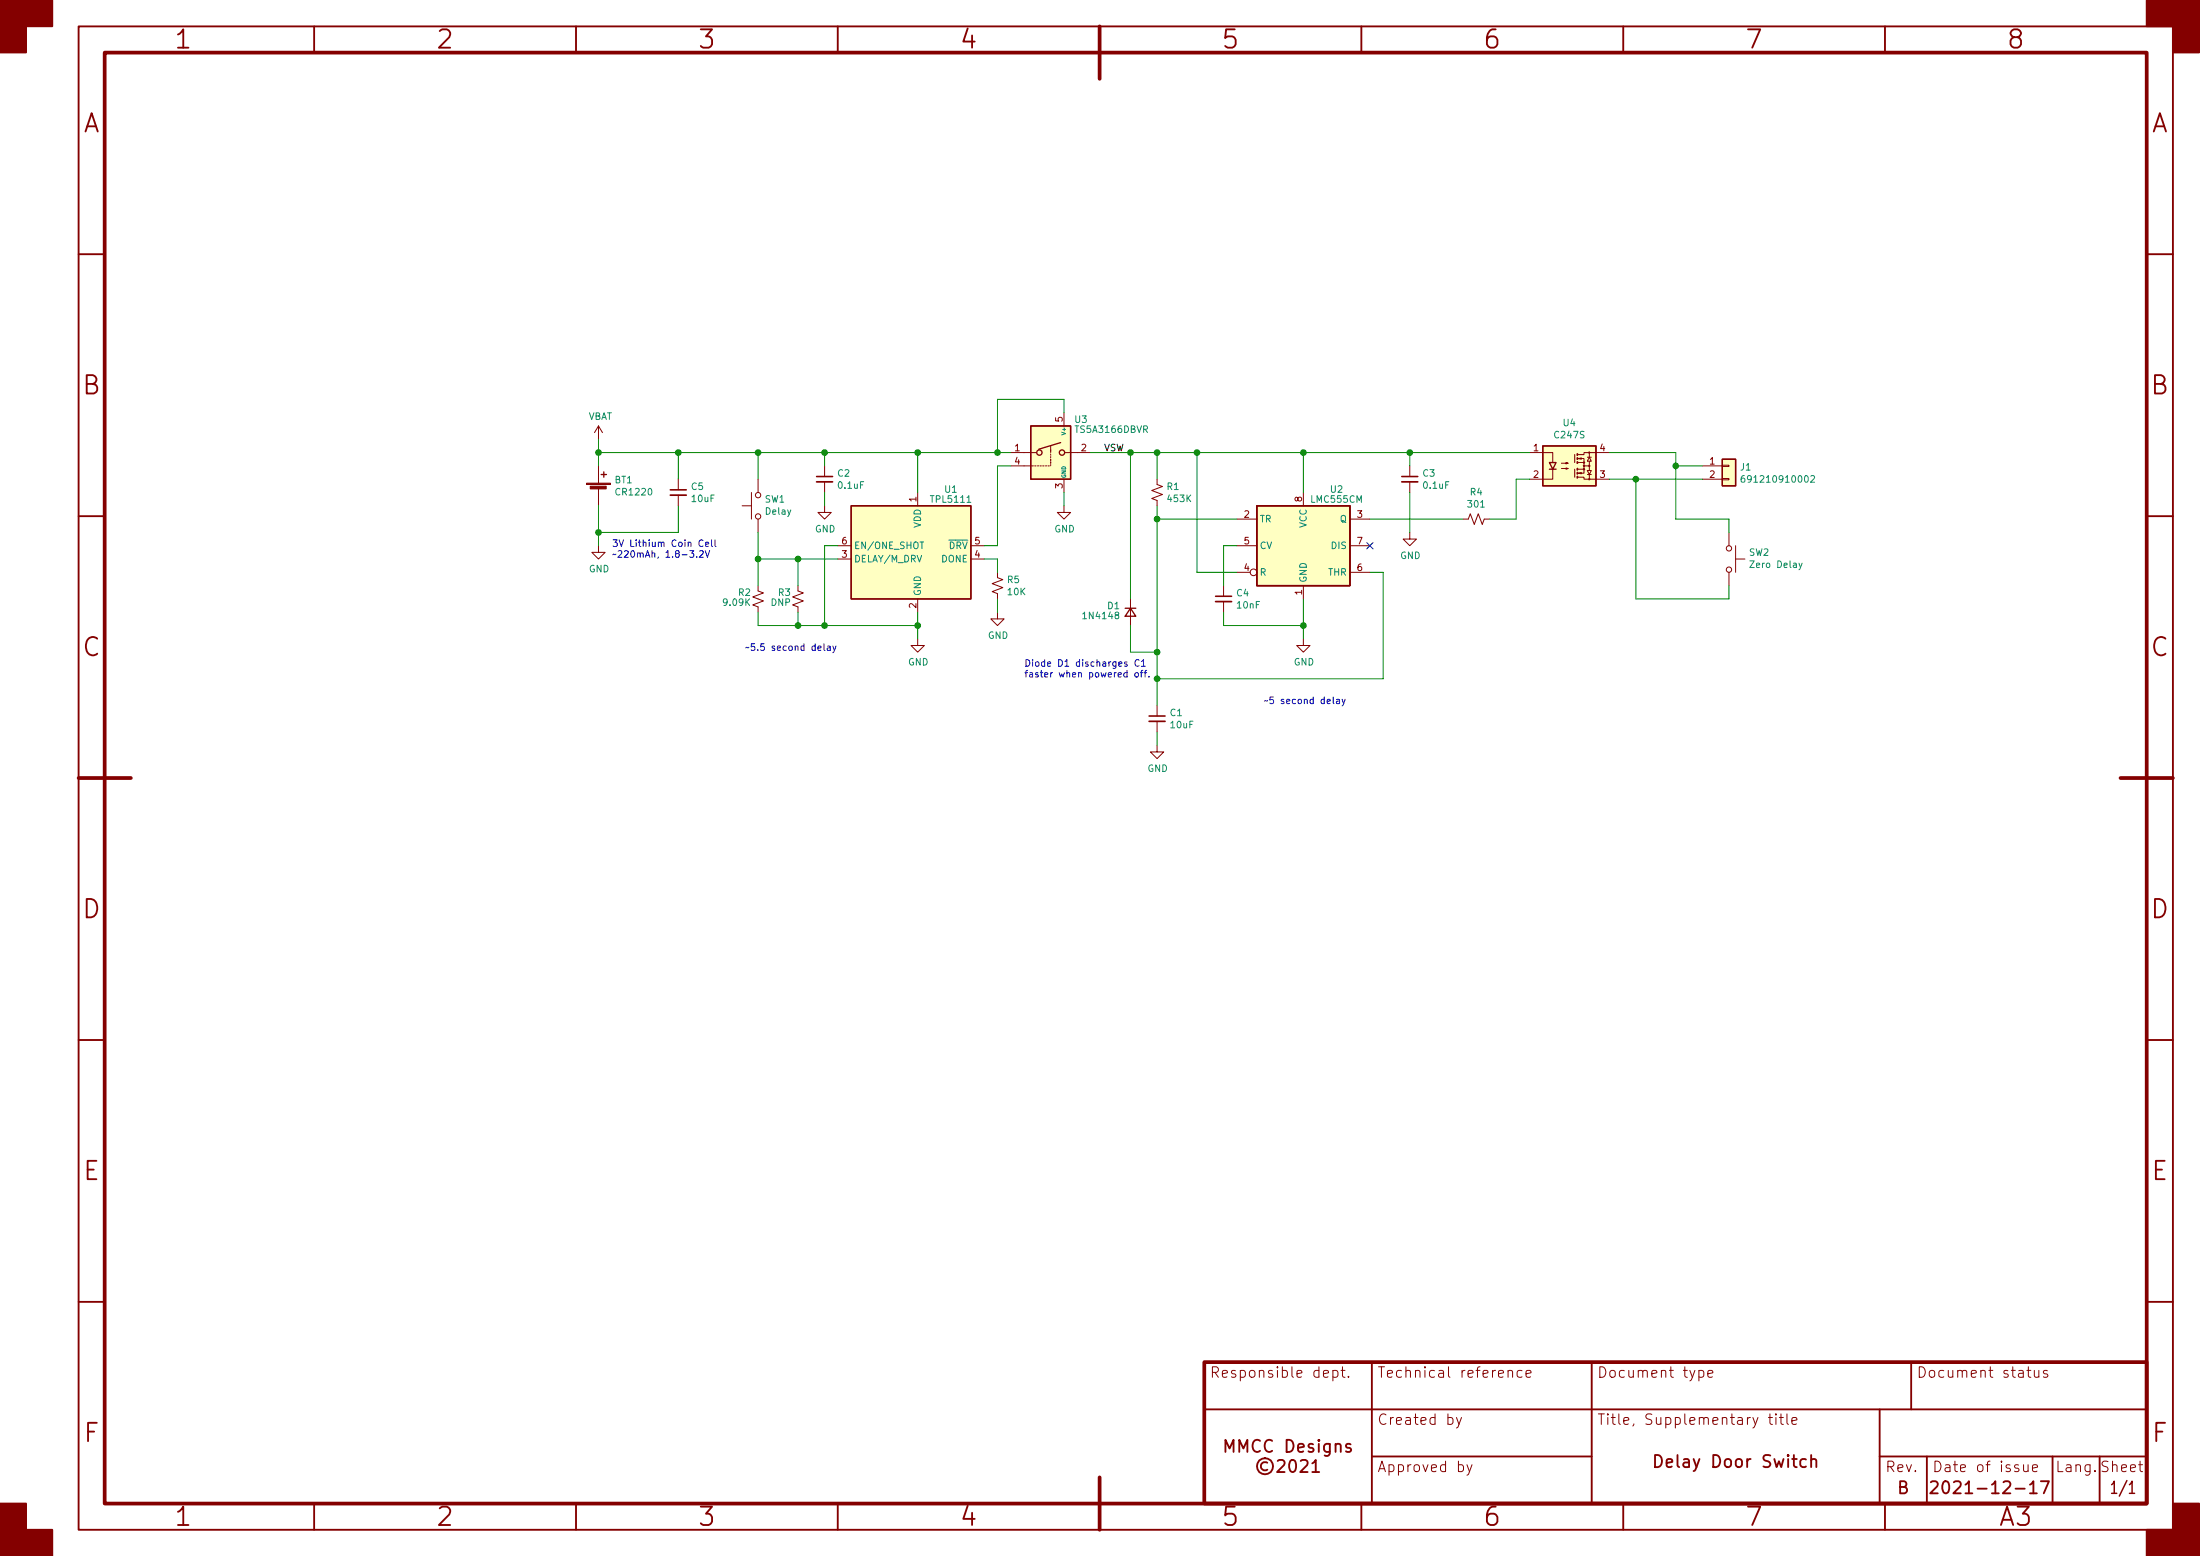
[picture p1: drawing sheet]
EESchema Schematic File Version 4
EELAYER 30 0
EELAYER END
$Descr A3 16535 11693
encoding utf-8
Sheet 1 1
Title "Delay Door Switch"
Date "2021-12-17"
Rev "B"
Comp "MMCC Designs\\n©2021"
Comment1 ""
Comment2 ""
Comment3 ""
Comment4 ""
$EndDescr
$Comp
L Device:Battery_Cell BT1
U 1 1
P 4500 3700
F 0 "BT1" H 4618 3796 50  0000 L CNN
F 1 "CR1220" H 4618 3705 50  0000 L CNN
F 2 "newparts-library:BH-44G-5" V 4500 3760 50  0001 C CNN
F 3 "~" V 4500 3760 50  0001 C CNN
	1    4500 3700
	1    0    0    -1  
$EndComp
$Comp
L power:GND #PWR0101
U 1 1
P 6900 4800
F 0 "#PWR0101" H 6900 4550 50  0001 C CNN
F 1 "GND" H 6905 4627 50  0000 C CNN
F 2 "" H 6900 4800 50  0001 C CNN
F 3 "" H 6900 4800 50  0001 C CNN
	1    6900 4800
	1    0    0    -1  
$EndComp
Wire Wire Line
	6900 4600 6900 4700
$Comp
L power:VBAT #PWR0102
U 1 1
P 4500 3300
F 0 "#PWR0102" H 4500 3150 50  0001 C CNN
F 1 "VBAT" H 4515 3473 50  0000 C CNN
F 2 "" H 4500 3300 50  0001 C CNN
F 3 "" H 4500 3300 50  0001 C CNN
	1    4500 3300
	1    0    0    -1  
$EndComp
Wire Wire Line
	4500 3300 4500 3400
Wire Wire Line
	4500 3800 4500 4000
$Comp
L power:GND #PWR0103
U 1 1
P 4500 4100
F 0 "#PWR0103" H 4500 3850 50  0001 C CNN
F 1 "GND" H 4505 3927 50  0000 C CNN
F 2 "" H 4500 4100 50  0001 C CNN
F 3 "" H 4500 4100 50  0001 C CNN
	1    4500 4100
	1    0    0    -1  
$EndComp
Wire Wire Line
	6300 4100 6200 4100
Wire Wire Line
	6900 3400 6900 3700
$Comp
L Switch:SW_Push SW1
U 1 1
P 5700 3800
F 0 "SW1" V 5746 3752 50  0000 R CNN
F 1 "Delay" V 5655 3752 50  0000 R CNN
F 2 "Button_Switch_SMD:SW_SPST_PTS810" H 5700 4000 50  0001 C CNN
F 3 "~" H 5700 4000 50  0001 C CNN
	1    5700 3800
	0    -1   -1   0   
$EndComp
Wire Wire Line
	5700 3600 5700 3400
Wire Wire Line
	5700 4000 5700 4200
Wire Wire Line
	5700 4200 6000 4200
$Comp
L Device:R_Small_US R2
U 1 1
P 5700 4500
F 0 "R2" H 5650 4550 50  0000 R CNN
F 1 "9.09K" H 5650 4475 50  0000 R CNN
F 2 "Resistor_SMD:R_0603_1608Metric" H 5700 4500 50  0001 C CNN
F 3 "~" H 5700 4500 50  0001 C CNN
	1    5700 4500
	1    0    0    -1  
$EndComp
Wire Wire Line
	5700 4200 5700 4400
Connection ~ 5700 4200
Wire Wire Line
	5700 4700 6000 4700
Wire Wire Line
	5700 4600 5700 4700
Connection ~ 6900 4700
Wire Wire Line
	6900 4700 6900 4800
Text Notes 5600 4900 0    50   ~ 0
~~5.5 second delay
Wire Wire Line
	7500 4100 7400 4100
$Comp
L Timer:LMC555xM U2
U 1 1
P 9800 4100
F 0 "U2" H 10050 4525 50  0000 C CNN
F 1 "LMC555CM" H 10050 4450 50  0000 C CNN
F 2 "Package_SO:VSSOP-8_3.0x3.0mm_P0.65mm" H 10650 3700 50  0001 C CNN
F 3 "http://www.ti.com/lit/ds/symlink/lmc555.pdf" H 10650 3700 50  0001 C CNN
	1    9800 4100
	1    0    0    -1  
$EndComp
Wire Wire Line
	9800 3400 9800 3700
$Comp
L power:GND #PWR0105
U 1 1
P 9800 4800
F 0 "#PWR0105" H 9800 4550 50  0001 C CNN
F 1 "GND" H 9805 4627 50  0000 C CNN
F 2 "" H 9800 4800 50  0001 C CNN
F 3 "" H 9800 4800 50  0001 C CNN
	1    9800 4800
	1    0    0    -1  
$EndComp
Wire Wire Line
	9800 4500 9800 4700
Wire Wire Line
	9300 4300 9000 4300
Wire Wire Line
	9000 4300 9000 3400
Wire Wire Line
	9300 3900 8700 3900
Wire Wire Line
	8700 5100 10400 5100
Wire Wire Line
	10400 5100 10400 4300
Wire Wire Line
	10400 4300 10300 4300
NoConn ~ 10300 4100
Wire Wire Line
	10300 3900 11000 3900
$Comp
L Device:C_Small C4
U 1 1
P 9200 4500
F 0 "C4" H 9292 4546 50  0000 L CNN
F 1 "10nF" H 9292 4455 50  0000 L CNN
F 2 "Capacitor_SMD:C_0603_1608Metric" H 9200 4500 50  0001 C CNN
F 3 "~" H 9200 4500 50  0001 C CNN
	1    9200 4500
	1    0    0    -1  
$EndComp
Wire Wire Line
	9300 4100 9200 4100
Wire Wire Line
	9200 4100 9200 4400
Wire Wire Line
	9200 4600 9200 4700
Wire Wire Line
	9200 4700 9800 4700
Connection ~ 9800 4700
Wire Wire Line
	9800 4700 9800 4800
$Comp
L Device:C_Small C1
U 1 1
P 8700 5400
F 0 "C1" H 8792 5446 50  0000 L CNN
F 1 "10uF" H 8792 5355 50  0000 L CNN
F 2 "Capacitor_SMD:C_0805_2012Metric" H 8700 5400 50  0001 C CNN
F 3 "~" H 8700 5400 50  0001 C CNN
	1    8700 5400
	1    0    0    -1  
$EndComp
Wire Wire Line
	8700 3400 8700 3600
Wire Wire Line
	8700 3800 8700 3900
Connection ~ 8700 3900
$Comp
L Device:R_Small_US R1
U 1 1
P 8700 3700
F 0 "R1" H 8768 3746 50  0000 L CNN
F 1 "453K" H 8768 3655 50  0000 L CNN
F 2 "Resistor_SMD:R_0603_1608Metric" H 8700 3700 50  0001 C CNN
F 3 "~" H 8700 3700 50  0001 C CNN
	1    8700 3700
	1    0    0    -1  
$EndComp
Wire Wire Line
	8700 5100 8700 4900
Connection ~ 8700 5100
$Comp
L power:GND #PWR0106
U 1 1
P 8700 5600
F 0 "#PWR0106" H 8700 5350 50  0001 C CNN
F 1 "GND" H 8705 5427 50  0000 C CNN
F 2 "" H 8700 5600 50  0001 C CNN
F 3 "" H 8700 5600 50  0001 C CNN
	1    8700 5600
	1    0    0    -1  
$EndComp
$Comp
L Device:D_Small D1
U 1 1
P 8500 4600
F 0 "D1" V 8450 4525 50  0000 R CNN
F 1 "1N4148" V 8525 4525 50  0000 R CNN
F 2 "Diode_SMD:D_SOD-123F" V 8500 4600 50  0001 C CNN
F 3 "~" V 8500 4600 50  0001 C CNN
	1    8500 4600
	0    1    1    0   
$EndComp
Text Notes 9500 5300 0    50   ~ 0
~~5 second delay
$Comp
L Device:C_Small C2
U 1 1
P 6200 3600
F 0 "C2" H 6292 3646 50  0000 L CNN
F 1 "0.1uF" H 6292 3555 50  0000 L CNN
F 2 "Capacitor_SMD:C_0603_1608Metric" H 6200 3600 50  0001 C CNN
F 3 "~" H 6200 3600 50  0001 C CNN
	1    6200 3600
	1    0    0    -1  
$EndComp
$Comp
L power:GND #PWR0107
U 1 1
P 6200 3800
F 0 "#PWR0107" H 6200 3550 50  0001 C CNN
F 1 "GND" H 6205 3627 50  0000 C CNN
F 2 "" H 6200 3800 50  0001 C CNN
F 3 "" H 6200 3800 50  0001 C CNN
	1    6200 3800
	1    0    0    -1  
$EndComp
Wire Wire Line
	6200 3400 6200 3500
Wire Wire Line
	6200 3700 6200 3800
$Comp
L Device:C_Small C3
U 1 1
P 10600 3600
F 0 "C3" H 10692 3646 50  0000 L CNN
F 1 "0.1uF" H 10692 3555 50  0000 L CNN
F 2 "Capacitor_SMD:C_0603_1608Metric" H 10600 3600 50  0001 C CNN
F 3 "~" H 10600 3600 50  0001 C CNN
	1    10600 3600
	1    0    0    -1  
$EndComp
$Comp
L power:GND #PWR0109
U 1 1
P 10600 4000
F 0 "#PWR0109" H 10600 3750 50  0001 C CNN
F 1 "GND" H 10605 3827 50  0000 C CNN
F 2 "" H 10600 4000 50  0001 C CNN
F 3 "" H 10600 4000 50  0001 C CNN
	1    10600 4000
	1    0    0    -1  
$EndComp
$Comp
L Device:R_Small_US R4
U 1 1
P 11100 3900
F 0 "R4" V 10895 3900 50  0000 C CNN
F 1 "301" V 10986 3900 50  0000 C CNN
F 2 "Resistor_SMD:R_0603_1608Metric" H 11100 3900 50  0001 C CNN
F 3 "~" H 11100 3900 50  0001 C CNN
	1    11100 3900
	0    1    1    0   
$EndComp
Wire Wire Line
	11500 3600 11400 3600
$Comp
L Connector_Generic:Conn_01x02 J1
U 1 1
P 13000 3500
F 0 "J1" H 13080 3492 50  0000 L CNN
F 1 "691210910002" H 13080 3401 50  0000 L CNN
F 2 "newparts-library:Wuerth_WR-TBL_691210910002_1x02_P2.54mm_Horizontal" H 13000 3500 50  0001 C CNN
F 3 "~" H 13000 3500 50  0001 C CNN
	1    13000 3500
	1    0    0    -1  
$EndComp
Wire Wire Line
	12100 3400 12600 3400
Wire Wire Line
	12600 3400 12600 3500
Wire Wire Line
	12600 3500 12800 3500
Wire Wire Line
	12100 3600 12300 3600
Connection ~ 12600 3500
Wire Wire Line
	12300 3600 12300 4500
Connection ~ 12300 3600
Wire Wire Line
	12300 3600 12800 3600
$Comp
L Switch:SW_Push SW2
U 1 1
P 13000 4200
F 0 "SW2" V 13046 4348 50  0000 L CNN
F 1 "Zero Delay" V 12955 4348 50  0000 L CNN
F 2 "Button_Switch_SMD:SW_SPST_PTS810" H 13000 4400 50  0001 C CNN
F 3 "~" H 13000 4400 50  0001 C CNN
	1    13000 4200
	0    1    -1   0   
$EndComp
Wire Wire Line
	13000 4500 13000 4400
Wire Wire Line
	12300 4500 13000 4500
Text Notes 4600 4200 0    50   ~ 0
3V Lithium Coin Cell\n~~220mAh, 1.8-3.2V\n
Text Notes 7700 5100 0    50   ~ 0
Diode D1 discharges C1\nfaster when powered off.
Wire Wire Line
	8700 3900 8700 4900
Wire Wire Line
	8700 5500 8700 5600
Wire Wire Line
	8500 4500 8500 3400
Wire Wire Line
	8500 4700 8500 4900
Wire Wire Line
	8500 4900 8700 4900
Connection ~ 8700 4900
Wire Wire Line
	11200 3900 11400 3900
$Comp
L Device:R_Small_US R3
U 1 1
P 6000 4500
F 0 "R3" H 5950 4550 50  0000 R CNN
F 1 "DNP" H 5950 4475 50  0000 R CNN
F 2 "Resistor_SMD:R_0603_1608Metric" H 6000 4500 50  0001 C CNN
F 3 "~" H 6000 4500 50  0001 C CNN
	1    6000 4500
	1    0    0    -1  
$EndComp
Wire Wire Line
	6000 4400 6000 4200
Connection ~ 6000 4200
Wire Wire Line
	6000 4200 6300 4200
Wire Wire Line
	6000 4600 6000 4700
Connection ~ 6000 4700
Wire Wire Line
	6000 4700 6200 4700
$Comp
L Device:R_Small_US R5
U 1 1
P 7500 4400
F 0 "R5" H 7568 4446 50  0000 L CNN
F 1 "10K" H 7568 4355 50  0000 L CNN
F 2 "Resistor_SMD:R_0603_1608Metric" H 7500 4400 50  0001 C CNN
F 3 "~" H 7500 4400 50  0001 C CNN
	1    7500 4400
	1    0    0    -1  
$EndComp
Wire Wire Line
	7400 4200 7500 4200
Wire Wire Line
	7500 4200 7500 4300
Wire Wire Line
	7500 4500 7500 4600
$Comp
L power:GND #PWR0104
U 1 1
P 7500 4600
F 0 "#PWR0104" H 7500 4350 50  0001 C CNN
F 1 "GND" H 7505 4427 50  0000 C CNN
F 2 "" H 7500 4600 50  0001 C CNN
F 3 "" H 7500 4600 50  0001 C CNN
	1    7500 4600
	1    0    0    -1  
$EndComp
Text Label 8300 3400 0    50   ~ 0
VSW
$Comp
L Analog_Switch:TS5A3166DBVR U3
U 1 1
P 7900 3400
F 0 "U3" H 8075 3650 50  0000 L CNN
F 1 "TS5A3166DBVR" H 8075 3575 50  0000 L CNN
F 2 "Package_TO_SOT_SMD:SOT-23-5" H 7850 3250 50  0001 C CNN
F 3 " http://www.ti.com/lit/ds/symlink/ts5a3166.pdf" H 7900 3500 50  0001 C CNN
	1    7900 3400
	1    0    0    -1  
$EndComp
$Comp
L Timer:TPL5111 U1
U 1 1
P 6900 4200
F 0 "U1" H 7150 4725 50  0000 C CNN
F 1 "TPL5111" H 7150 4650 50  0000 C CNN
F 2 "Package_TO_SOT_SMD:SOT-23-6" H 6900 4200 50  0001 C CNN
F 3 "http://www.ti.com/lit/ds/symlink/tpl5111.pdf" H 5250 4350 50  0001 C CNN
	1    6900 4200
	1    0    0    -1  
$EndComp
Wire Wire Line
	7500 3400 7500 3000
Wire Wire Line
	7500 3000 8000 3000
Wire Wire Line
	8000 3000 8000 3100
Connection ~ 7500 3400
Wire Wire Line
	7500 3400 7600 3400
$Comp
L power:GND #PWR0108
U 1 1
P 8000 3800
F 0 "#PWR0108" H 8000 3550 50  0001 C CNN
F 1 "GND" H 8005 3627 50  0000 C CNN
F 2 "" H 8000 3800 50  0001 C CNN
F 3 "" H 8000 3800 50  0001 C CNN
	1    8000 3800
	1    0    0    -1  
$EndComp
Wire Wire Line
	8000 3700 8000 3800
Wire Wire Line
	7600 3500 7500 3500
Wire Wire Line
	7500 3500 7500 4100
$Comp
L Device:C_Small C5
U 1 1
P 5100 3700
F 0 "C5" H 5192 3746 50  0000 L CNN
F 1 "10uF" H 5192 3655 50  0000 L CNN
F 2 "Capacitor_SMD:C_0805_2012Metric" H 5100 3700 50  0001 C CNN
F 3 "~" H 5100 3700 50  0001 C CNN
	1    5100 3700
	1    0    0    -1  
$EndComp
Wire Wire Line
	5100 3800 5100 4000
Wire Wire Line
	5100 4000 4500 4000
Connection ~ 4500 4000
Wire Wire Line
	4500 4000 4500 4100
Wire Wire Line
	5100 3600 5100 3400
Wire Wire Line
	5100 3400 4500 3400
Connection ~ 4500 3400
Wire Wire Line
	4500 3400 4500 3500
Connection ~ 5100 3400
Wire Wire Line
	5100 3400 5700 3400
Connection ~ 5700 3400
Connection ~ 6900 3400
Wire Wire Line
	6900 3400 7500 3400
Connection ~ 6200 3400
Wire Wire Line
	6200 3400 6900 3400
Wire Wire Line
	8200 3400 8500 3400
Connection ~ 8500 3400
Wire Wire Line
	8500 3400 8700 3400
Connection ~ 8700 3400
Wire Wire Line
	8700 3400 9000 3400
Connection ~ 9000 3400
Wire Wire Line
	9000 3400 9800 3400
Connection ~ 9800 3400
Wire Wire Line
	9800 3400 10600 3400
Wire Wire Line
	10600 3400 10600 3500
Wire Wire Line
	10600 3700 10600 4000
Connection ~ 10600 3400
Wire Wire Line
	10600 3400 11500 3400
Wire Wire Line
	11400 3600 11400 3900
Wire Wire Line
	12600 3500 12600 3900
Wire Wire Line
	12600 3900 13000 3900
Wire Wire Line
	13000 3900 13000 4000
$Comp
L Relay_SolidState:AQY280SX U4
U 1 1
P 11800 3500
F 0 "U4" H 11800 3825 50  0000 C CNN
F 1 "C247S" H 11800 3734 50  0000 C CNN
F 2 "newparts-library:SOP-4_4.4x4.3mm_P2.54mm" H 11800 3300 50  0001 C CNN
F 3 "https://media.digikey.com/pdf/Data%20Sheets/Panasonic%20Electric%20Works%20PDFs/AQW,AQY280,282,284.pdf" H 11800 3500 50  0001 C CNN
	1    11800 3500
	1    0    0    -1  
$EndComp
Wire Wire Line
	5700 3400 6200 3400
Wire Wire Line
	6200 4100 6200 4700
Connection ~ 6200 4700
Wire Wire Line
	6200 4700 6900 4700
Wire Wire Line
	8700 5100 8700 5300
$EndSCHEMATC
